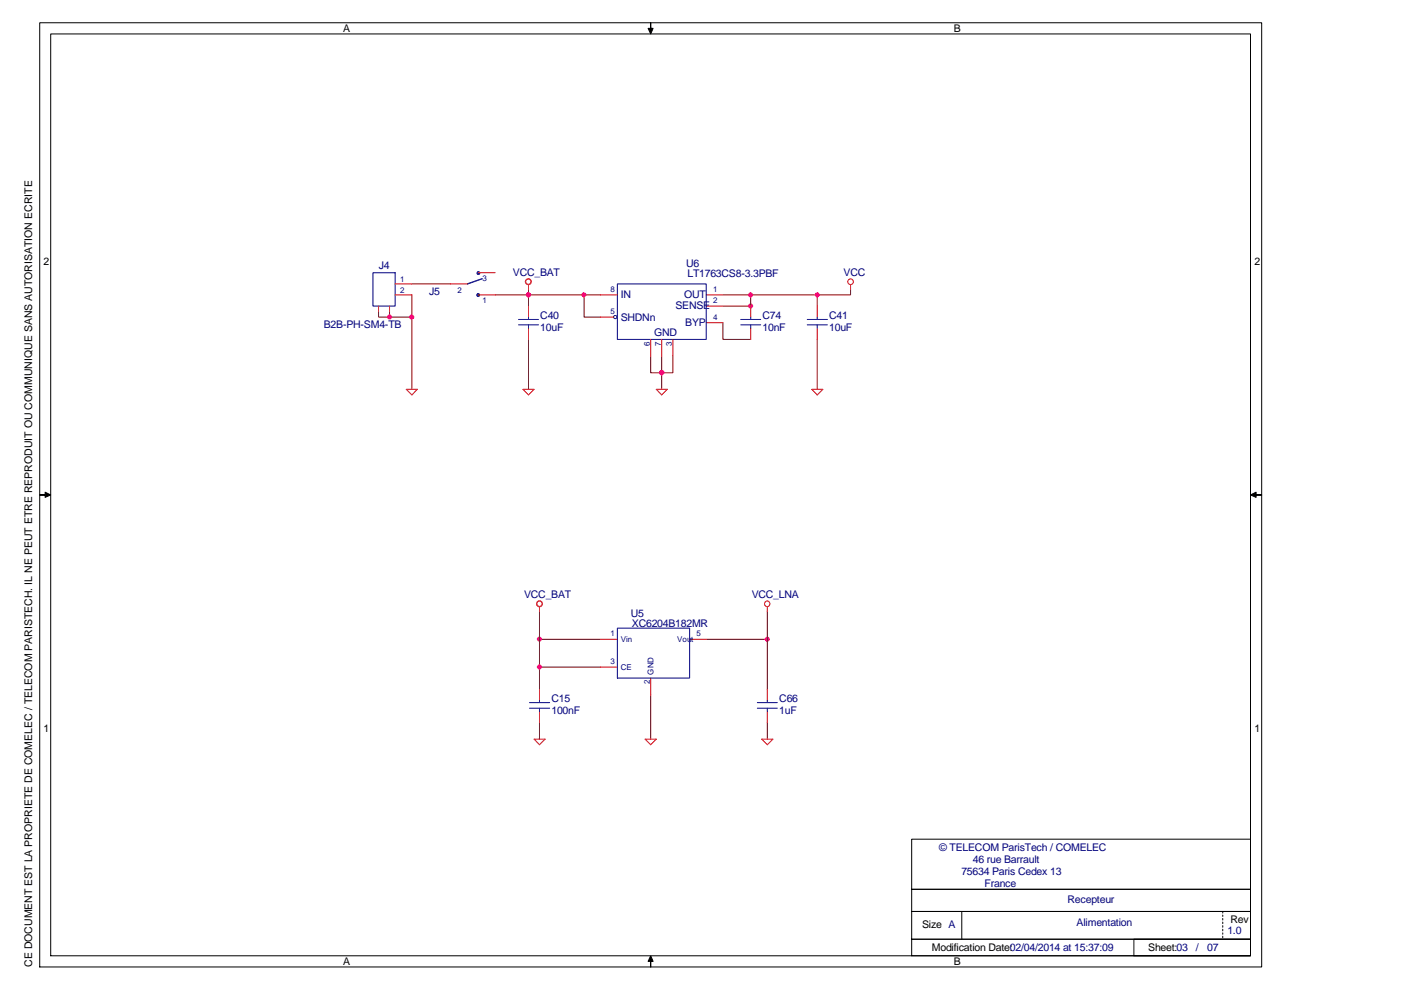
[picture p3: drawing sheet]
<svg xmlns="http://www.w3.org/2000/svg" width="297mm" height="210mm" viewBox="0 0 297 210" stroke-linecap="round" stroke-linejoin="round" font-family="sans-serif">
<path d="M80.3 66.1v1.1h7M87.3 62.5v20" fill="none" stroke="#800000" stroke-width=".21"/>
<circle cx="87.3" cy="67.2" r=".46" fill="#f0f"/>
<circle cx="87.3" cy="67.2" r=".46" fill="none" stroke="#f0f" stroke-width=".21"/>
<path d="M82.6 66.1v1.1" fill="none" stroke="#800000" stroke-width=".21"/>
<circle cx="82.6" cy="67.2" r=".44" fill="#f0f"/>
<circle cx="82.6" cy="67.2" r=".44" fill="none" stroke="#f0f" stroke-width=".21"/>
<path d="M114.4 135.6h12.9" fill="none" stroke="#800000" stroke-width=".21"/>
<circle cx="114.4" cy="135.5" r=".44" fill="#f0f"/>
<circle cx="114.4" cy="135.5" r=".44" fill="none" stroke="#f0f" stroke-width=".21"/>
<path d="M114.4 129.7v16.4M114.4 141.4h12.9" fill="none" stroke="#800000" stroke-width=".21"/>
<circle cx="114.4" cy="141.4" r=".44" fill="#f0f"/>
<circle cx="114.4" cy="141.4" r=".44" fill="none" stroke="#f0f" stroke-width=".21"/>
<path d="M149.7 135.6h13M114.4 153.2v3.5M138 147.3v9.4M162.7 153.2v3.5" fill="none" stroke="#800000" stroke-width=".21"/>
<circle cx="162.7" cy="135.5" r=".44" fill="#f0f"/>
<circle cx="162.7" cy="135.5" r=".44" fill="none" stroke="#f0f" stroke-width=".21"/>
<path d="M140.3 79v3.5M162.7 129.7v16.4" fill="none" stroke="#800000" stroke-width=".21"/>
<circle cx="140.3" cy="79" r=".46" fill="#f0f"/>
<circle cx="140.3" cy="79" r=".46" fill="none" stroke="#f0f" stroke-width=".21"/>
<path d="M138 75.5v3.5h4.7v-3.5M140.3 75.5v3.5" fill="none" stroke="#800000" stroke-width=".21"/>
<circle cx="140.3" cy="79" r=".46" fill="#f0f"/>
<circle cx="140.3" cy="79" r=".46" fill="none" stroke="#f0f" stroke-width=".21"/>
<path d="M123.8 62.5v4.7h3.5" fill="none" stroke="#800000" stroke-width=".21"/>
<circle cx="123.8" cy="62.5" r=".44" fill="#f0f"/>
<circle cx="123.8" cy="62.5" r=".44" fill="none" stroke="#f0f" stroke-width=".21"/>
<path d="M153.3 64.9h5.9" fill="none" stroke="#800000" stroke-width=".21"/>
<circle cx="159.1" cy="64.9" r=".46" fill="#f0f"/>
<circle cx="159.1" cy="64.9" r=".46" fill="none" stroke="#f0f" stroke-width=".21"/>
<path d="M153.3 68.4v3.6h5.9M173.3 62.5v2.4M180.3 61.3v1.2h-27" fill="none" stroke="#800000" stroke-width=".21"/>
<circle cx="173.3" cy="62.5" r=".44" fill="#f0f"/>
<circle cx="173.3" cy="62.5" r=".44" fill="none" stroke="#f0f" stroke-width=".21"/>
<path d="M112.1 62.5v2.4" fill="none" stroke="#800000" stroke-width=".21"/>
<circle cx="112" cy="62.5" r=".45" fill="#f0f"/>
<circle cx="112" cy="62.5" r=".45" fill="none" stroke="#f0f" stroke-width=".21"/>
<path d="M112.1 61.3v1.2M112.1 72v10.5M173.3 72v10.5" fill="none" stroke="#800000" stroke-width=".21"/>
<circle cx="112" cy="62.5" r=".45" fill="#f0f"/>
<circle cx="112" cy="62.5" r=".45" fill="none" stroke="#f0f" stroke-width=".21"/>
<path d="M159.2 62.5v2.4" fill="none" stroke="#800000" stroke-width=".21"/>
<circle cx="159.1" cy="62.5" r=".45" fill="#f0f"/>
<circle cx="159.1" cy="62.5" r=".45" fill="none" stroke="#f0f" stroke-width=".21"/>
<path d="M87.3 60.2h8.2M105 62.5h22.3" fill="none" stroke="#800000" stroke-width=".21"/>
<g fill="none" stroke="#f00" stroke-width=".21">
<path d="M112.1 60.4v.9M127.3 62.5h3.6M127.3 67.2h2.8M138 72v3.5M140.3 72v3.5M142.7 72v3.5M149.7 62.5h3.6M149.7 64.9h3.6M149.7 68.4h3.6M159.2 64.9v2.3M159.2 69.6v2.4M180.3 60.4v.9"/>
<path d="M86.1 82.5h2.4l-1.2 1.2zM110.9 82.5h2.3l-1.1 1.2zM139.1 82.5h2.4l-1.2 1.2zM172.1 82.5h2.4l-1.2 1.2zM114.4 128.7v1M127.3 135.6h3.6M146.2 135.6h3.5M162.7 128.7v1M113.2 156.7h2.4l-1.2 1.2zM114.4 146.1v2.4M114.4 150.8v2.4M127.3 141.4h3.6"/>
<path d="M136.8 156.7h2.3l-1.1 1.2zM138 143.8v3.5M161.5 156.7h2.4l-1.2 1.2zM162.7 146.1v2.4M162.7 150.8v2.4"/>
<circle cx="180.3" cy="59.7" r=".6"/>
<circle cx="162.7" cy="128" r=".58"/>
</g>
<g fill="none" stroke="#000080" stroke-width=".21">
<path d="M130.9 60.2h18.8v11.8h-18.8zM157.1 67.7h4.2M157.1 68.9h4.2M159.2 67.2v.5M159.2 68.9v.7M130.9 133.2h15.3v10.6h-15.3zM112.3 149h4.2M112.3 150.2h4.2M114.4 148.5v.5M114.4 150.2v.6M160.6 149h4.2M160.6 150.2h4.2"/>
<path d="M162.7 148.5v.5M162.7 150.2v.6"/>
<circle cx="130.5" cy="67.2" r=".35"/>
</g>
<g fill="none" stroke="#f00" stroke-width=".28">
<circle cx="112" cy="59.7" r=".59"/>
<circle cx="114.4" cy="128" r=".59"/>
</g>
<g fill="#000">
<path d="M138 4.8v1.2h.5l-.5 1.2-.6-1.2h.6z" fill-rule="evenodd"/>
<path d="M8.4 104.9h1.2v-.5l1.1 .5-1.1 .6v-.6z" fill-rule="evenodd"/>
<path d="M265.1 104.9l1.2-.5v.5h1.2h-1.2v.6z" fill-rule="evenodd"/>
<path d="M138 202.6l.5 1.2h-.5v1.2v-1.2h-.6z" fill-rule="evenodd"/>
</g>
<g fill="none" stroke="#000" stroke-width=".21">
<path d="M8.4 4.8h259.1v200.2h-259.1zM10.7 7.2h254.4v195.4h-254.4zM138 4.8v1.2h.5l-.5 1.2-.6-1.2h.6zM8.4 104.9h1.2v-.5l1.1 .5-1.1 .6v-.6zM265.1 104.9l1.2-.5v.5h1.2h-1.2v.6zM193.3 177.9h71.8v10.7h-71.8zM193.3 199.1h71.8v3.5h-71.8zM193.3 188.6h71.8v4.7h-71.8zM193.3 193.3h71.8v5.8h-71.8zM203.9 193.3v5.8M240.4 199.1h24.7v3.5h-24.7zM259.2 193.3v.3"/>
<path d="M259.2 194v.3M259.2 194.7v.4M259.2 195.5v.3M259.2 196.3v.3M259.2 197v.4M259.2 197.8v.3M259.2 198.5v.3M138 202.6l.5 1.2h-.5v1.2v-1.2h-.6z"/>
</g>
<circle cx="101.4" cy="62.6" r=".31" fill="#000080"/>
<circle cx="101.4" cy="62.6" r=".31" fill="none" stroke="#000080" stroke-width=".21"/>
<circle cx="101.4" cy="57.9" r=".31" fill="#000080"/>
<g fill="none" stroke="#000080" stroke-width=".21">
<path d="M79.1 57.8h4.7v7.1h-4.7zM109.9 67.7h4.3M109.9 68.9h4.3M112.1 67.2v.5M112.1 68.9v.7M171.2 67.7h4.2M171.2 68.9h4.2M173.3 67.2v.5M173.3 68.9v.7"/>
<circle cx="101.4" cy="57.9" r=".31"/>
</g>
<path d="M102.2 59.1l-3.1 1.1" fill="none" stroke="#000080" stroke-width=".28"/>
<path d="M101.4 57.8h3.6M80.3 64.9v1.2M82.6 64.9v1.2M83.8 62.5h3.5M83.8 60.2h3.5M95.5 60.2h3.6M101.4 62.5h3.6M112.1 64.9v2.3M112.1 69.6v2.4M173.3 64.9v2.3M173.3 69.6v2.4" fill="none" stroke="#f00" stroke-width=".21"/>
<g font-size="2.2">
<text x="72.7" y="6.7">A</text>
<text x="202.3" y="6.7">B</text>
<text x="9.2" y="56.2">2</text>
<text x="266" y="56.2">2</text>
<text x="9.2" y="155.1">1</text>
<text x="266" y="155.1">1</text>
<text x="195.5" y="196.7">Size A</text>
<text x="260.9" y="195.7">Rev</text>
<text x="197.6" y="201.7">Modification Date:02/04/2014 at 15:37:09</text>
<text x="243.5" y="201.7">Sheet:03</text>
<text x="6.9" y="205" transform="rotate(-90 6.9 205)">CE DOCUMENT EST LA PROPRIETE DE COMELEC / TELECOM PARISTECH. IL NE PEUT ETRE REPRODUIT OU COMMUNIQUE SANS AUTORISATION ECRITE</text>
<text x="72.7" y="204.6">A</text>
<text x="202.3" y="204.6">B</text>
</g>
<g font-size="2.2" fill="#000080">
<text x="80.3" y="57.1">J4</text>
<text x="108.8" y="58.5">VCC_BAT</text>
<text x="145.5" y="56.6">U6</text>
<text x="145.8" y="58.7">LT1763CS8-3.3PBF</text>
<text x="178.9" y="58.5">VCC</text>
<text x="91" y="62.5">J5</text>
<text x="131.6" y="63.3">IN</text>
<text x="143.2" y="65.6">SENSE</text>
<text x="145" y="63.3">OUT</text>
<text x="68.7" y="69.6">B2B-PH-SM4-TB</text>
<text x="114.6" y="67.6">C40</text>
<text x="114.6" y="70.2">10uF</text>
<text x="131.6" y="68">SHDNn</text>
<text x="138.7" y="71.2">GND</text>
<text x="145.3" y="69.2">BYP</text>
<text x="161.7" y="67.6">C74</text>
<text x="161.7" y="70.2">10nF</text>
<text x="175.8" y="67.6">C41</text>
<text x="175.8" y="70.2">10uF</text>
<text x="111.1" y="126.7">VCC_BAT</text>
<text x="133.7" y="130.7">U5</text>
<text x="159.4" y="126.7">VCC_LNA</text>
<text x="134" y="132.9">XC6204B182MR</text>
<text x="116.9" y="148.8">C15</text>
<text x="165.2" y="148.8">C66</text>
<text x="116.9" y="151.5">100nF</text>
<text x="165.2" y="151.5">1uF</text>
<text x="199.1" y="180.3">© TELECOM ParisTech / COMELEC</text>
<text x="203.8" y="185.4">75634 Paris Cedex 13</text>
<text x="206.2" y="182.9">46 rue Barrault</text>
<text x="208.7" y="188">France</text>
<text x="226.4" y="191.6">Recepteur</text>
<text x="228.3" y="196.4">Alimentation</text>
<text x="253.6" y="201.7">/</text>
<text x="255.9" y="201.7">07</text>
<text x="260.2" y="198.1">1.0</text>
</g>
<g font-size="1.7" fill="#000080">
<text x="84.8" y="59.9">1</text>
<text x="102.3" y="59.6">3</text>
<text x="84.8" y="62.2">2</text>
<text x="97" y="62">2</text>
<text x="102.3" y="64.3">1</text>
<text x="129.5" y="61.9">8</text>
<text x="151.2" y="64.3">2</text>
<text x="151.2" y="61.9">1</text>
<text x="129.5" y="66.6">5</text>
<text x="151.2" y="67.8">4</text>
<text x="137.7" y="73.3" transform="rotate(-90 137.7 73.3)">6</text>
<text x="140.1" y="73.3" transform="rotate(-90 140.1 73.3)">7</text>
<text x="142.4" y="73.3" transform="rotate(-90 142.4 73.3)">3</text>
<text x="129.5" y="134.9">1</text>
<text x="131.6" y="136.1">Vin</text>
<text x="143.6" y="136.1">Vout</text>
<text x="147.7" y="134.9">5</text>
<text x="129.5" y="140.8">3</text>
<text x="131.6" y="142">CE</text>
<text x="138.6" y="143" transform="rotate(-90 138.6 143)">GND</text>
<text x="137.7" y="145.1" transform="rotate(-90 137.7 145.1)">2</text>
</g>
</svg>
